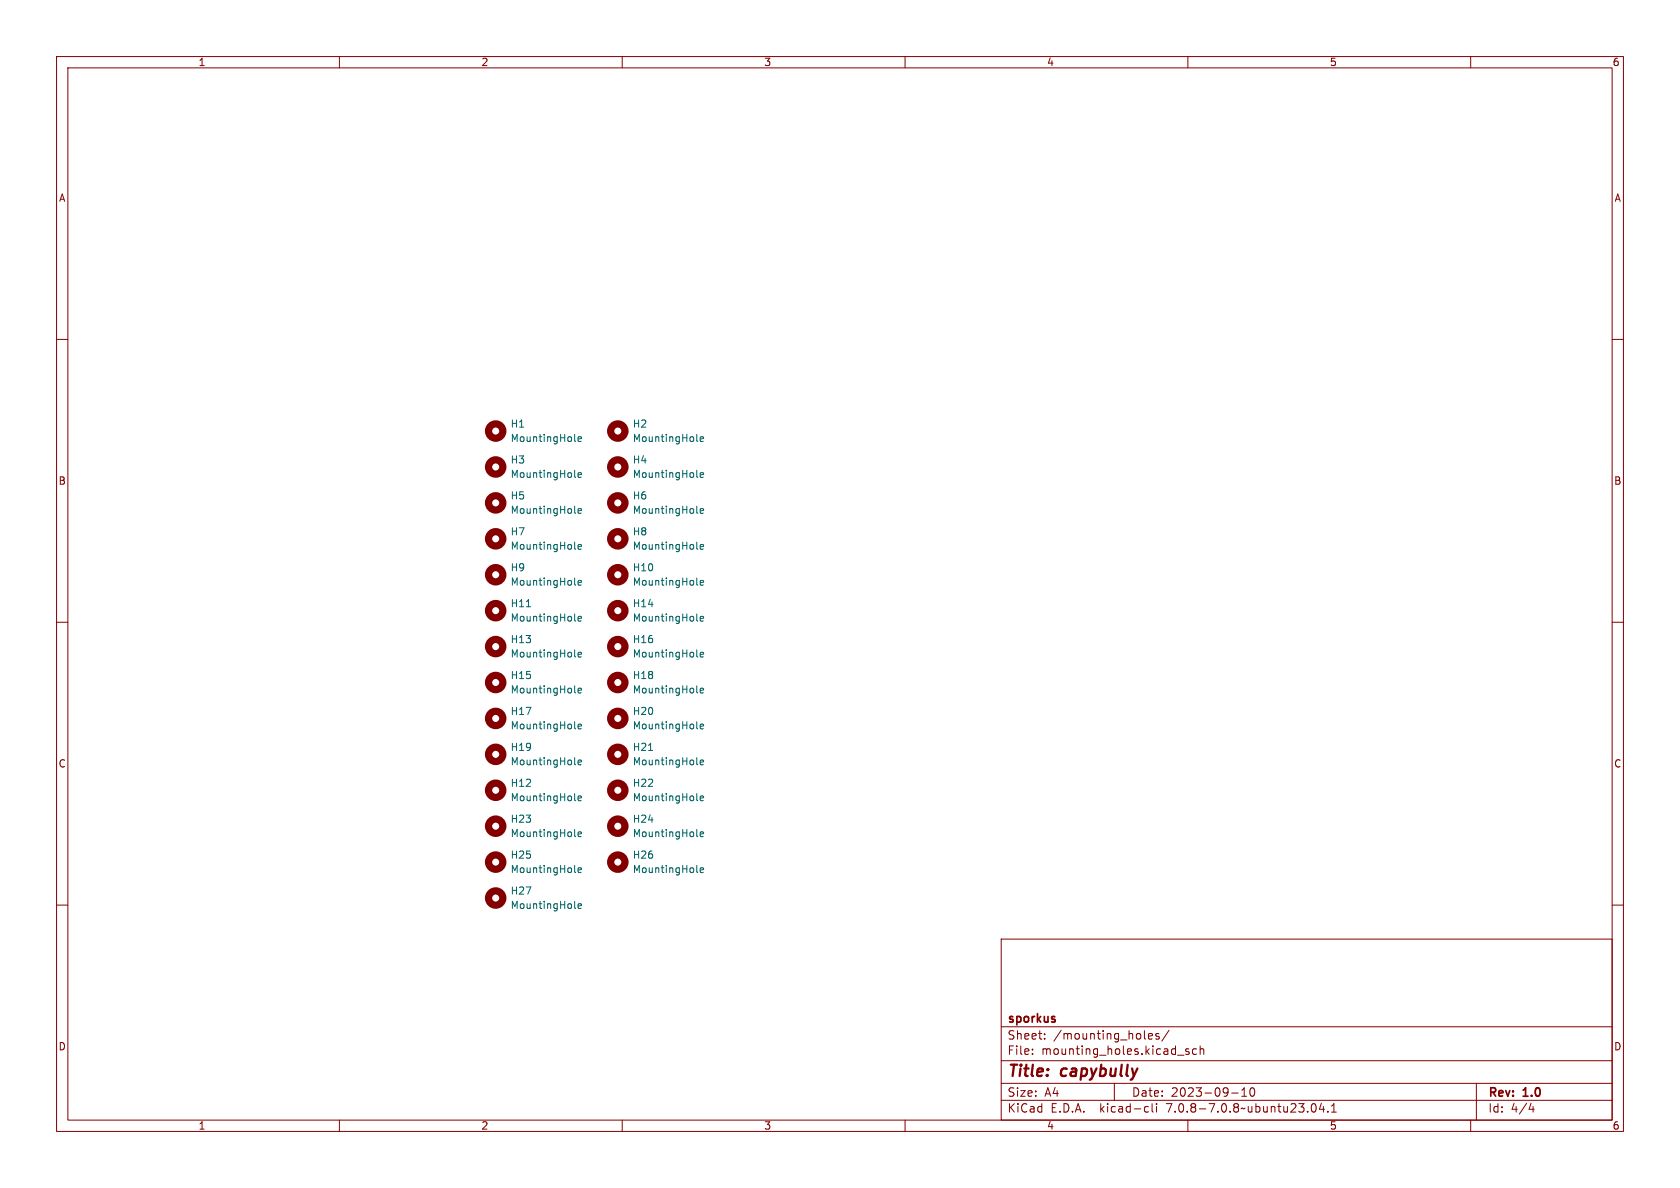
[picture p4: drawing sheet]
<svg xmlns="http://www.w3.org/2000/svg" width="297mm" height="210mm" viewBox="0 0 297 210" stroke-linecap="round" stroke-linejoin="round" font-family="sans-serif">
<g fill="none" stroke="#840000" stroke-width=".18">
<path d="M10 10h277v190h-277zM12 12h273v186h-273zM60 10v2M110 10v2M160 10v2M210 10v2M260 10v2M10 60h2M285 60h2M10 110h2M285 110h2M10 160h2"/>
<path d="M285 160h2M177 166h108v32h-108zM60 198v2M110 198v2M160 198v2M177 194.5h108M177 191.5h108M177 187.5h108M177 181.5h108M182.5 186.3v.1M182.5 185.5v.1M184.7 183.6v.1"/>
<path d="M184.7 182.8v.1M197 191.5v3M202.6 195.6l.4 .1M203 183.2l.7-.1v-.3l-.5-.1-.2 .2 .1 .7h.6M203 196.5l-.4 .1M203.7 195.1v1.3l.2 .2M204.5 195.1v.1M204.5 195.6v1M204.9 182.8l-.4-.1-.2 .2 .1 .2 .5 .2v.3h-.6M206.7 182.1l-1.3 2M208.2 186.5h1.1M210 198v2"/>
<path d="M210.2 185.5l-.4-.1-.2 .2 .1 .2 .5 .2v.3h-.6M211.5 185.5l-.4-.1-.3 .3v.4l.2 .2h.5M212.2 185.5l.2-.1 .3 .1 .1 .9M212.2 184.9v1.5M217.7 193.2h1.2M219.5 193.8h.9M219.5 192.7l.5-.4v1.5M221.2 192.4l.1-.1a.81 .81 0 0 1 .6 .6 .81 .81 0 0 1-.3 .8l-.1 .1a.81 .81 0 0 1-.6-.6 .81 .81 0 0 1 .3-.8zM232 195.2l.2-.1a.81 .81 0 0 1 .6 .6 .81 .81 0 0 1-.3 .8l-.2 .1a.81 .81 0 0 1-.6-.6 .81 .81 0 0 1 .3-.8zM233.6 195l-.4 1.1h1M234 195.6v1M234.7 196.5v.1"/>
<path d="M235.4 196.6h.8M235.4 195.5l.4-.4v1.5M260 198v2M261 191.5v6.5M270.7 195l-.4 1.1h.9M271 195.6v1"/>
</g>
<g fill="none" stroke="#840000" stroke-width="1.3">
<circle cx="87.6" cy="76.2" r="1.27"/>
<circle cx="109.2" cy="76.2" r="1.27"/>
<circle cx="87.6" cy="95.2" r="1.27"/>
<circle cx="87.6" cy="88.9" r="1.27"/>
<circle cx="87.6" cy="82.5" r="1.27"/>
<circle cx="109.2" cy="82.5" r="1.27"/>
<circle cx="109.2" cy="95.2" r="1.27"/>
<circle cx="109.2" cy="88.9" r="1.27"/>
<circle cx="87.6" cy="107.9" r="1.27"/>
<circle cx="87.6" cy="114.3" r="1.27"/>
<circle cx="87.6" cy="101.6" r="1.27"/>
<circle cx="109.2" cy="114.3" r="1.27"/>
<circle cx="109.2" cy="107.9" r="1.27"/>
<circle cx="109.2" cy="101.6" r="1.27"/>
<circle cx="87.6" cy="120.6" r="1.27"/>
<circle cx="87.6" cy="127" r="1.27"/>
<circle cx="87.6" cy="139.7" r="1.27"/>
<circle cx="87.6" cy="133.3" r="1.27"/>
<circle cx="109.2" cy="120.6" r="1.27"/>
<circle cx="109.2" cy="127" r="1.27"/>
<circle cx="109.2" cy="139.7" r="1.27"/>
<circle cx="109.2" cy="133.3" r="1.27"/>
<circle cx="87.6" cy="152.4" r="1.27"/>
<circle cx="87.6" cy="146" r="1.27"/>
<circle cx="87.6" cy="158.7" r="1.27"/>
<circle cx="109.2" cy="146" r="1.27"/>
<circle cx="109.2" cy="152.4" r="1.27"/>
</g>
<g fill="none" stroke="#006464" stroke-width=".18">
<path d="M101.6 77.9l.2 .1M102.2 77.6l.6-.1-.1-.2-.3-.1-.2 .2 .1 .6h.4M123.2 77.9l.2 .1M123.8 77.6l.6-.1-.1-.2-.3-.1-.2 .2v.6h.5M101.6 84.2l.2 .2M101.6 90.6l.2 .1M101.6 96.9l.2 .2M102.2 84l.6-.1-.1-.3h-.3l-.2 .1 .1 .6h.4M102.2 90.3l.6-.1-.1-.2-.3-.1-.2 .2 .1 .6h.4M102.2 96.7l.6-.1-.1-.3h-.3l-.2 .1 .1 .6h.4M123.2 84.2l.2 .2M123.2 96.9l.2 .2"/>
<path d="M123.2 90.6l.2 .1M123.8 84l.6-.1-.1-.3h-.3l-.2 .1v.6h.5M123.8 90.3l.6-.1-.1-.2-.3-.1-.2 .2v.6h.5M123.8 96.7l.6-.1-.1-.3h-.3l-.2 .1v.6h.5M93.1 107.3h.7M101.6 103.3l.2 .1M101.6 109.6l.2 .2M101.6 116l.2 .1M102.2 103l.6-.1-.1-.2-.3-.1-.2 .2 .1 .6h.4M102.2 109.4l.6-.1-.1-.3h-.3l-.2 .1 .1 .6h.4M102.2 115.7l.6-.1-.1-.2-.3-.1-.2 .2 .1 .6h.4M123.2 109.6l.2 .2"/>
<path d="M123.2 103.3l.2 .1M123.2 116l.2 .1M123.8 103l.6-.1-.1-.2-.3-.1-.2 .2v.6h.5M123.8 109.4l.6-.1-.1-.3h-.3l-.2 .1v.6h.5M123.8 115.7l.6-.1-.1-.2-.3-.1-.2 .2v.6h.5M101.6 122.3l.2 .2M101.6 128.7l.2 .1M101.6 135l.2 .2M102.2 122.1l.6-.1-.1-.3h-.3l-.2 .1 .1 .6h.4M102.2 128.4l.6-.1-.1-.2-.3-.1-.2 .2 .1 .6h.4M102.2 134.8l.6-.1-.1-.3h-.3l-.2 .1 .1 .6h.4M114.7 132.7h.7"/>
<path d="M123.2 128.7l.2 .1M123.2 135l.2 .2M123.2 122.3l.2 .2M123.8 122.1l.6-.1-.1-.3h-.3l-.2 .1v.6h.5M123.8 128.4l.6-.1-.1-.2-.3-.1-.2 .2v.6h.5M123.8 134.8l.6-.1-.1-.3h-.3l-.2 .1v.6h.5M101.6 147.7l.2 .2M101.6 154.1l.2 .1M101.6 141.4l.2 .1M102.2 147.5l.6-.1-.1-.3h-.3l-.2 .1 .1 .6h.4M102.2 141.1l.6-.1-.1-.2-.3-.1-.2 .2 .1 .6h.4M102.2 153.8l.6-.1-.1-.2-.3-.1-.2 .2 .1 .6h.4"/>
<path d="M123.2 147.7l.2 .2M123.2 141.4l.2 .1M123.2 154.1l.2 .1M123.8 147.5l.6-.1-.1-.3h-.3l-.2 .1v.6h.5M123.8 141.1l.6-.1-.1-.2-.3-.1-.2 .2v.6h.5M123.8 153.8l.6-.1-.1-.2-.3-.1-.2 .2v.6h.5M101.6 160.4l.2 .2M102.2 160.2l.6-.1-.1-.3h-.3l-.2 .1 .1 .6h.4"/>
</g>
<g font-size="2.8" fill="#840000">
<text x="178" y="190.9">Title:</text>
<text x="187.7" y="190.9">capybully</text>
</g>
<g font-size="2.1" fill="#840000">
<text x="178" y="184">Sheet:</text>
<text x="178" y="181.2">sporkus</text>
<text x="186.2" y="184">/mounting_holes/</text>
<text x="178" y="186.7">File:</text>
<text x="184.1" y="186.7">mounting_holes.kicad_sch</text>
<text x="178" y="196.9">KiCad</text>
<text x="178" y="194.1">Size:</text>
<text x="184.7" y="194.1">A4</text>
<text x="185.7" y="196.9">E.D.A.</text>
<text x="194.6" y="196.9">kicad-cli</text>
<text x="200" y="194.1">Date:</text>
<text x="206.5" y="196.9">7.0.8-7.0.8~ubuntu23.04.1</text>
<text x="207" y="194.1">2023-09-10</text>
<text x="263" y="194.3">Rev:</text>
<text x="263" y="196.9">Id:</text>
<text x="267.1" y="196.9">4/4</text>
<text x="269.4" y="194.3">1.0</text>
</g>
<g font-size="1.8" fill="#840000">
<text x="35" y="11.9">1</text>
<text x="85" y="11.9">2</text>
<text x="135" y="11.9">3</text>
<text x="185" y="11.9">4</text>
<text x="235" y="11.9">5</text>
<text x="285" y="11.9">6</text>
<text x="10.3" y="35.9">A</text>
<text x="285.3" y="35.9">A</text>
<text x="10.3" y="85.9">B</text>
<text x="285.3" y="85.9">B</text>
<text x="10.3" y="135.9">C</text>
<text x="285.3" y="135.9">C</text>
<text x="10.3" y="185.9">D</text>
<text x="285.3" y="185.9">D</text>
<text x="35" y="199.9">1</text>
<text x="85" y="199.9">2</text>
<text x="135" y="199.9">3</text>
<text x="185" y="199.9">4</text>
<text x="235" y="199.9">5</text>
<text x="285" y="199.9">6</text>
</g>
<g font-size="1.8" fill="#006464">
<text x="90.2" y="75.8">H1</text>
<text x="111.8" y="75.8">H2</text>
<text x="90.2" y="78.3">MountingHole</text>
<text x="90.2" y="82.1">H3</text>
<text x="111.8" y="82.1">H4</text>
<text x="111.8" y="78.3">MountingHole</text>
<text x="90.2" y="88.5">H5</text>
<text x="90.2" y="84.7">MountingHole</text>
<text x="111.8" y="84.7">MountingHole</text>
<text x="111.8" y="88.5">H6</text>
<text x="90.2" y="94.8">H7</text>
<text x="90.2" y="91">MountingHole</text>
<text x="111.8" y="94.8">H8</text>
<text x="111.8" y="91">MountingHole</text>
<text x="90.2" y="101.2">H9</text>
<text x="90.2" y="97.4">MountingHole</text>
<text x="111.8" y="101.2">H10</text>
<text x="111.8" y="97.4">MountingHole</text>
<text x="90.2" y="107.5">H11</text>
<text x="90.2" y="103.7">MountingHole</text>
<text x="111.8" y="107.5">H14</text>
<text x="111.8" y="103.7">MountingHole</text>
<text x="90.2" y="113.9">H13</text>
<text x="90.2" y="110.1">MountingHole</text>
<text x="111.8" y="113.9">H16</text>
<text x="111.8" y="110.1">MountingHole</text>
<text x="90.2" y="116.4">MountingHole</text>
<text x="111.8" y="116.4">MountingHole</text>
<text x="90.2" y="120.2">H15</text>
<text x="90.2" y="122.8">MountingHole</text>
<text x="111.8" y="120.2">H18</text>
<text x="111.8" y="122.8">MountingHole</text>
<text x="90.2" y="126.6">H17</text>
<text x="90.2" y="129.1">MountingHole</text>
<text x="111.8" y="126.6">H20</text>
<text x="111.8" y="129.1">MountingHole</text>
<text x="90.2" y="132.9">H19</text>
<text x="90.2" y="135.5">MountingHole</text>
<text x="111.8" y="132.9">H21</text>
<text x="111.8" y="135.5">MountingHole</text>
<text x="90.2" y="139.3">H12</text>
<text x="90.2" y="141.8">MountingHole</text>
<text x="111.8" y="139.3">H22</text>
<text x="111.8" y="141.8">MountingHole</text>
<text x="90.2" y="145.6">H23</text>
<text x="90.2" y="148.2">MountingHole</text>
<text x="111.8" y="145.6">H24</text>
<text x="111.8" y="148.2">MountingHole</text>
<text x="90.2" y="152">H25</text>
<text x="90.2" y="154.5">MountingHole</text>
<text x="111.8" y="152">H26</text>
<text x="111.8" y="154.5">MountingHole</text>
<text x="90.2" y="158.3">H27</text>
<text x="90.2" y="160.9">MountingHole</text>
</g>
</svg>
